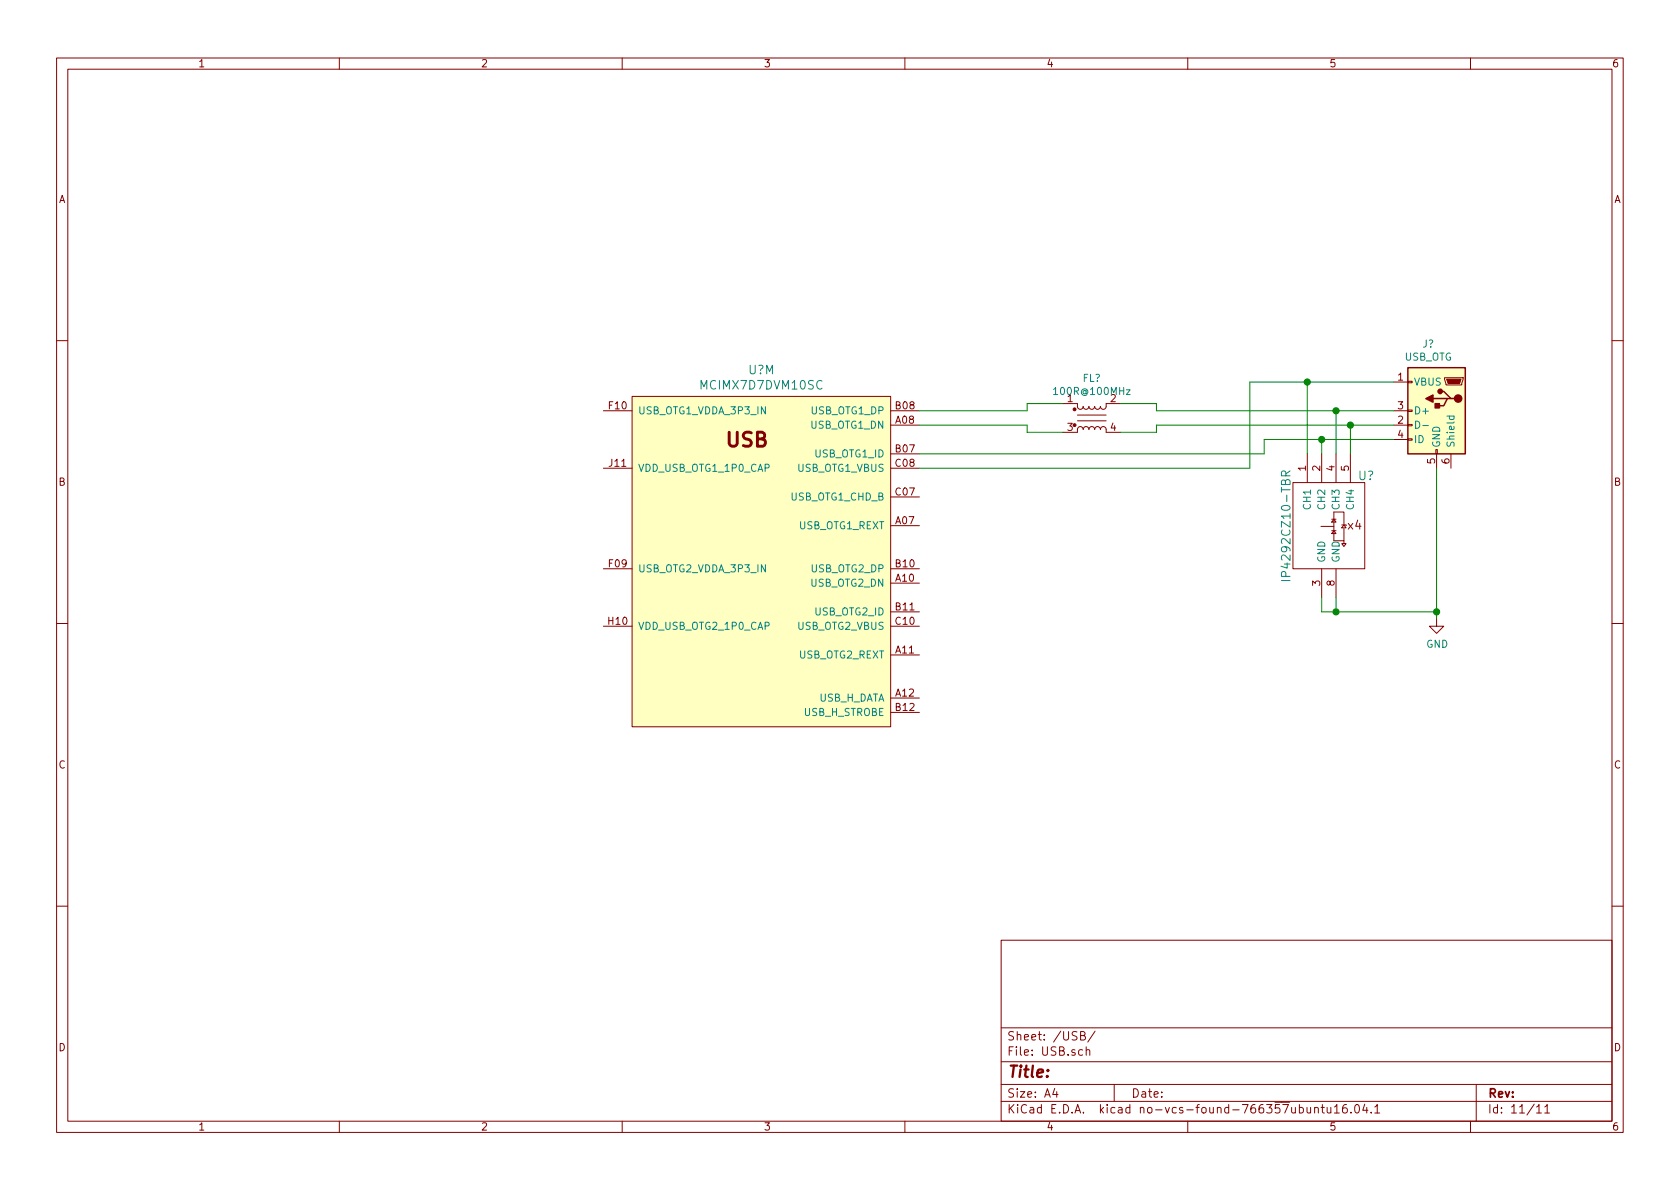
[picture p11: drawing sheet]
<svg xmlns="http://www.w3.org/2000/svg" width="297mm" height="210mm" viewBox="0 0 297 210" stroke-linecap="round" stroke-linejoin="round" font-family="sans-serif">
<g fill="none" stroke="#840000" stroke-width=".18">
<path d="M10 10.3h277v189.9h-277zM12 12.2h273v186.1h-273zM60 10.3v1.9M110 10.3v1.9M160 10.3v1.9M210 10.3v1.9M260 10.3v1.9M10 60.2h2M106.7 72.6h5.1M111.8 70.1h45.7v58.4h-45.7zM157.5 72.6h5.1M157.5 75.2h5.1"/>
<path d="M188 76.4h2.5v-.6l.4-.4 .4 .2 .2 .3 .1-.3 .3-.2 .5 .2 .1 .3 .2-.3 .2-.2 .5 .2 .1 .3 .2-.3 .3-.2 .4 .2 .2 .3 .2-.4 .3-.1 .5 .4v.6h2.5M188 71.4h2.5v.7l.4 .3 .4-.1 .2-.4 .1 .3 .3 .2 .4-.1 .2-.4 .1 .3 .4 .2 .3-.1 .2-.4 .4 .5 .5-.1 .2-.4 .1 .4 .5 .1 .4-.3v-.7h2.5M190.5 73.4h5.1M190.5 74.4h5.1M246.4 72.6h2.5M246.4 75.2h2.5M246.4 67.6h2.5M246.4 77.7h2.5M248.9 77.6h.8v.2h-.8zM248.9 75.1h.8v.2h-.8zM248.9 72.5h.8v.3h-.8zM248.9 67.4h.8v.3h-.8z"/>
<path d="M253.9 79.5h.2v.8h-.2zM255.4 66.8h3.3v.3l-.3 1h-2.7zM285 60.2h2M106.7 82.8h5.1M157.5 82.8h5.1M157.5 93h5.1M157.5 80.3h5.1M157.5 87.9h5.1M228.6 85.3h12.7v15.3h-12.7zM231.1 80.3v5M233.6 93.1h2.2M233.7 80.3v5"/>
<path d="M235.5 93.8h.7M235.5 91.8h.7M235.8 93.8l.4 .6h-.7zM235.8 91.8l.4 .5h-.7zM236.2 80.3v5M237.2 92.8h.8M237.6 92.8v-2.3h-1.8v5.1h1.8v-2.1M237.6 92.8l.4 .5h-.8zM237.6 95.6v.5h-.4l.4 .5 .4-.5h-.4M238.8 80.3v5M254 80.3v2.5M256.5 80.3v2.5"/>
<path d="M10 110.3h2M106.7 100.6h5.1M106.7 110.7h5.1M157.5 103.1h5.1M157.5 100.6h5.1M157.5 110.7h5.1M157.5 115.8h5.1M157.5 108.2h5.1M233.7 100.6v5.1M236.2 100.6v5.1M254 109.5v1.2h1.3l-1.3 1.3-1.3-1.3h1.3M285 110.3h2"/>
<path d="M157.5 123.4h5.1M157.5 126h5.1M10 160.2h2M177 166.3h108v32h-108zM285 160.2h2M60 198.3v1.9M110 198.3v1.9M160 198.3v1.9M177 194.8h108M177 191.8h108M177 187.8h108M177 181.8h108"/>
<path d="M186.5 192.5l-.4 1h1M186.8 193v1M191.1 183.1h.5l.2-.1v-.3l-.2-.3h-.5v1.5h.5l.3-.3a.41 .41 0 0 0-.3-.5M191.4 185.7l-.4-.1-.3 .3 .1 .6h.6M192 185.7l.3-.1 .3 .1 .1 .9M192 185.1v1.5M193.6 182.3l-1.3 2M197 191.8v3M210 198.3v1.9M229.7 195.9l.4-.1 .4 .3-.1 .6-.3 .1-.4-.1M231.1 195.8l.1 .9 .3 .1 .2-.1M231.7 195.8v1"/>
<path d="M232.4 196l.1-.1a.37 .37 0 0 1 .6 .1v.8M232.4 195.8v1M233.6 195.8h.6M233.8 195.3v1.3l.4 .2M234.6 195.8v.8a.39 .39 0 0 0 .7 .1M235.3 195.8v1M235.9 195.8l.5-.5v1.5M235.9 196.8h.9M238.1 195.3a.59 .59 0 0 0-.7 .7v.7l.2 .1 .6-.1v-.5l-.1-.2-.5-.1-.2 .3M238.9 196.7v.1M239.6 195.5l.4-.2a.94 .94 0 0 1 0 1.5l-.4-.3-.1-.6zM241.3 195.2l-.4 1.1h1"/>
<path d="M241.7 195.8v1M242.4 196.7v.1M243.1 195.8l.4-.5v1.5M243.1 196.8h.8M260 198.3v1.9M261 191.8v6.5M271.7 195.8l.4-.5v1.5M271.7 196.8h.8M273.1 195.8l.5-.5v1.5M273.1 196.8h.9"/>
</g>
<g fill="#ffffc2" stroke="#ffffc2" stroke-width=".18">
<path d="M111.8 70.1h45.7v58.4h-45.7z"/>
<path d="M248.9 65h10.2v15.3h-10.2z"/>
</g>
<path d="M248.9 65h10.2v15.3h-10.2zM253.4 70.5h2.5M254.6 69.2h.7l1.2 1.3h.7M256.5 70.5h-.6l-.6 1.2h-1.3" fill="none" stroke="#840000" stroke-width=".25"/>
<g fill="#840000" stroke="#840000" stroke-width=".25">
<path d="M253.7 71.4h.8v.7h-.8z"/>
<path d="M252.1 70.5l1.3-.7v1.3z"/>
<circle cx="257.8" cy="70.5" r=".63"/>
<circle cx="254.6" cy="69.2" r=".38"/>
</g>
<g fill="#840000" stroke="#840000" stroke-width=".18">
<path d="M255.8 67.1h2.5l-.2 .7h-2.1z"/>
<circle cx="190" cy="72.4" r=".25"/>
</g>
<path d="M186.3 68.9l.3-.4v1.3M186.3 69.8h.7M250.3 74.5a.64 .64 0 0 1 .7 .6 .64 .64 0 0 1-.7 .6zM251.6 75.3h1M255.8 73.6h1.3M256.3 73.6v.4l.2 .2 .5-.1v-.5M227.4 84.1l-.1-.7-.2-.1-.4 .1-.1 .2v.5h1.5M228.1 83.3l-.7 .5M226.6 102.7h1.5" fill="none" stroke="#008484" stroke-width=".18"/>
<g fill="none" stroke="#008400" stroke-width=".18">
<path d="M162.6 75.2h19v1.2h6.4M188 71.4h-6.4v1.2h-19M198.1 71.4h6.4v1.2h41.9M231.1 67.6v12.7M233.7 77.7v2.6M236.2 72.6v7.7M238.8 75.2v5.1M246.4 75.2h-41.9v1.2h-6.4M246.4 77.7h-22.9v2.6h-60.9M246.4 67.6h-25.4v15.2h-58.4M254 82.8v26.7M233.7 105.7v2.5h20.3"/>
<path d="M236.2 105.7v2.5"/>
</g>
<g fill="#008400" stroke="#008400" stroke-width=".25">
<circle cx="238.8" cy="75.2" r=".51"/>
<circle cx="236.2" cy="72.6" r=".51"/>
<circle cx="236.2" cy="108.2" r=".51"/>
<circle cx="254" cy="108.2" r=".51"/>
<circle cx="231.1" cy="67.6" r=".51"/>
<circle cx="233.7" cy="77.7" r=".51"/>
</g>
<text font-size="3.5" fill="#840000" x="128.4" y="79">USB</text>
<text font-size="2.8" fill="#840000" x="178" y="190.5">Title:</text>
<g font-size="2.1" fill="#008484">
<text x="124.1" y="68.9">MCIMX7D7DVM10SC</text>
<text x="132.3" y="66.2">U?M</text>
<text x="240.2" y="84.9">U?</text>
<text x="228.2" y="101.5" transform="rotate(-90 228.2 101.5)">IP4292CZ10-TBR</text>
</g>
<g font-size="2.1" fill="#840000">
<text x="238.4" y="93.6">x4</text>
<text x="178" y="184">Sheet: /USB/</text>
<text x="178" y="186.7">File: USB.sch</text>
<text x="178" y="196.9">KiCad E.D.A. kicad no-vcs-found-766357ubuntu16.04.1</text>
<text x="178" y="194.1">Size: A4</text>
<text x="200" y="194.1">Date:</text>
<text x="263" y="194.1">Rev:</text>
<text x="263" y="196.9">Id: 11/11</text>
</g>
<g font-size="1.8" fill="#840000">
<text x="35" y="11.9">1</text>
<text x="85" y="11.9">2</text>
<text x="135" y="11.9">3</text>
<text x="185" y="11.9">4</text>
<text x="235" y="11.9">5</text>
<text x="285" y="11.9">6</text>
<text x="10.4" y="35.9">A</text>
<text x="285.4" y="35.9">A</text>
<text x="188.7" y="71.1">1</text>
<text x="196.4" y="71.1">2</text>
<text x="247.2" y="67.3">1</text>
<text x="107.7" y="72.4">F10</text>
<text x="158.4" y="74.9">A08</text>
<text x="158.4" y="72.4">B08</text>
<text x="188.7" y="76.2">3</text>
<text x="196.4" y="76.2">4</text>
<text x="247.2" y="74.9">2</text>
<text x="247.2" y="72.4">3</text>
<text x="247.2" y="77.5">4</text>
<text x="107.7" y="82.5">J11</text>
<text x="158.4" y="80">B07</text>
<text x="158.4" y="82.5">C08</text>
<text x="230.9" y="83.3" transform="rotate(-90 230.9 83.3)">1</text>
<text x="233.4" y="83.3" transform="rotate(-90 233.4 83.3)">2</text>
<text x="236" y="83.3" transform="rotate(-90 236 83.3)">4</text>
<text x="238.5" y="83.3" transform="rotate(-90 238.5 83.3)">5</text>
<text x="253.7" y="82" transform="rotate(-90 253.7 82)">5</text>
<text x="256.3" y="82" transform="rotate(-90 256.3 82)">6</text>
<text x="10.4" y="85.9">B</text>
<text x="158.4" y="87.6">C07</text>
<text x="285.4" y="85.9">B</text>
<text x="158.4" y="92.7">A07</text>
<text x="107.7" y="100.3">F09</text>
<text x="158.4" y="100.3">B10</text>
<text x="158.4" y="102.9">A10</text>
<text x="158.4" y="107.9">B11</text>
<text x="233.4" y="103.6" transform="rotate(-90 233.4 103.6)">3</text>
<text x="236" y="103.6" transform="rotate(-90 236 103.6)">8</text>
<text x="107.6" y="110.5">H10</text>
<text x="158.4" y="110.5">C10</text>
<text x="158.4" y="115.6">A11</text>
<text x="158.4" y="123.2">A12</text>
<text x="158.4" y="125.7">B12</text>
<text x="10.4" y="135.9">C</text>
<text x="285.4" y="135.9">C</text>
<text x="10.4" y="185.9">D</text>
<text x="285.4" y="185.9">D</text>
<text x="35" y="199.9">1</text>
<text x="85" y="199.9">2</text>
<text x="135" y="199.9">3</text>
<text x="185" y="199.9">4</text>
<text x="235" y="199.9">5</text>
<text x="285" y="199.9">6</text>
</g>
<g font-size="1.8" fill="#008484">
<text x="248.3" y="63.8">USB_OTG</text>
<text x="251.5" y="61.5">J?</text>
<text x="186.8" y="69.8">100R@100MHz</text>
<text x="191.4" y="67.5">FL?</text>
<text x="249.9" y="68.2">VBUS</text>
<text x="112.8" y="73.3">USB_OTG1_VDDA_3P3_IN</text>
<text x="143.4" y="75.8">USB_OTG1_DN</text>
<text x="143.5" y="73.3">USB_OTG1_DP</text>
<text x="249.9" y="73.3">D+</text>
<text x="112.8" y="83.4">VDD_USB_OTG1_1P0_CAP</text>
<text x="141" y="83.4">USB_OTG1_VBUS</text>
<text x="144.2" y="80.9">USB_OTG1_ID</text>
<text x="249.9" y="78.4">ID</text>
<text x="254.6" y="79.2" transform="rotate(-90 254.6 79.2)">GND</text>
<text x="257.2" y="79.2" transform="rotate(-90 257.2 79.2)">Shield</text>
<text x="139.9" y="88.5">USB_OTG1_CHD_B</text>
<text x="231.8" y="89.9" transform="rotate(-90 231.8 89.9)">CH1</text>
<text x="234.3" y="89.9" transform="rotate(-90 234.3 89.9)">CH2</text>
<text x="236.9" y="89.9" transform="rotate(-90 236.9 89.9)">CH3</text>
<text x="239.4" y="89.9" transform="rotate(-90 239.4 89.9)">CH4</text>
<text x="141.2" y="93.6">USB_OTG1_REXT</text>
<text x="112.8" y="101.2">USB_OTG2_VDDA_3P3_IN</text>
<text x="143.5" y="101.2">USB_OTG2_DP</text>
<text x="234.3" y="99.6" transform="rotate(-90 234.3 99.6)">GND</text>
<text x="236.9" y="99.6" transform="rotate(-90 236.9 99.6)">GND</text>
<text x="143.4" y="103.8">USB_OTG2_DN</text>
<text x="112.8" y="111.4">VDD_USB_OTG2_1P0_CAP</text>
<text x="141" y="111.4">USB_OTG2_VBUS</text>
<text x="144.2" y="108.8">USB_OTG2_ID</text>
<text x="141.2" y="116.5">USB_OTG2_REXT</text>
<text x="252.2" y="114.5">GND</text>
<text x="144.6" y="124.1">USB_H_DATA</text>
<text x="142.1" y="126.6">USB_H_STROBE</text>
</g>
</svg>
